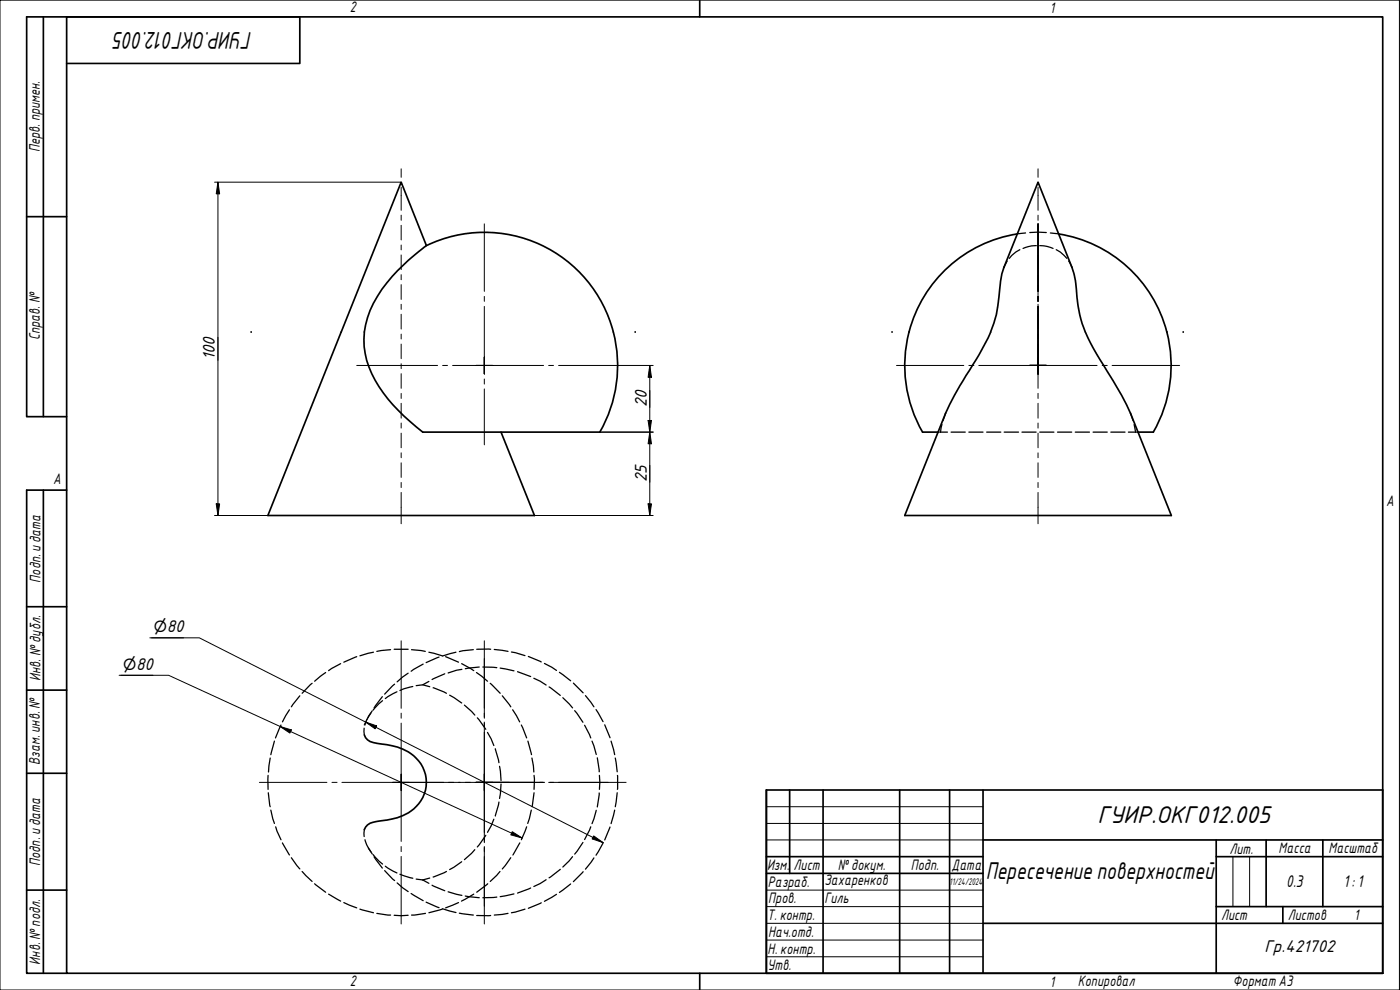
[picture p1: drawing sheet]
<svg xmlns="http://www.w3.org/2000/svg" width="420mm" height="297mm" viewBox="0 0 420 297" stroke-linecap="round" stroke-linejoin="round" font-family="sans-serif">
<g fill="none" stroke="#000" stroke-width=".38">
<path d="M302.3 78.3l-1 1.9M306.1 74.9l-1.2 .7-2 1.9M307.8 69.9l-2.5 .3M309.1 69.8h4.9M311 73.7l-1.4 .1-2.6 .7M312 73.7l2.3 .3 1.7 .5M315.2 69.9l2.5 .3M317 74.9l1.2 .7 2 1.9M320.7 78.3l1 1.9M102.4 99.6v.1M109.3 99.6v.1M184.1 99.6v.1"/>
<path d="M272.8 99.6v.1M297.3 99.6v.1M325.7 99.6l.1 .1M350.2 99.6l.1 .1M281.5 129.7h.2M282 129.7h2.4M282.7 127.4l-.4 2.3M283.8 124l-.8 2.2M285.4 129.7h4.3M290.8 129.7h4.2M296.1 129.7h4.3M301.4 129.7h4.3"/>
<path d="M306.7 129.7h4.3M312 129.7h4.3M317.4 129.7h4.2M322.7 129.7h4.3M328 129.7h4.3M333.4 129.7h4.2M338.6 129.7h2.5M339.3 124l.7 2.2M340.4 127.4l.4 2.3M341.3 129.7h.2M102.2 199.1l-3.6 2.1M107.1 197l-3.9 1.7"/>
<path d="M112.1 195.7l-4.1 1.1M117.2 194.9l-4.1 .5M118.3 194.8h4.2M123.5 194.9l4.1 .5M127 199.2l-3.6 2.2M128.7 195.7l4 1.1M131.8 197.2l-3.9 1.6M133.7 197l3.9 1.7M136.8 195.7l-4 1.1M138.6 199.1l3.6 2.1M142 194.9l-4.1 .6M143.1 194.8h4.2"/>
<path d="M148.3 194.9l4.2 .5M153.5 195.6l4 1.1M158.6 197l3.8 1.6M163.4 199.1l3.6 2.1M84.3 217.5l-1.6 3.9M86.9 213l-2.1 3.6M90 208.8l-2.6 3.3M93.7 205l-3 3M97.7 201.8l-3.3 2.6M109.3 218.5v2M111.3 213.9a9.1 9.1 0 0 0-1.8 3.6M111.7 213.3l-1.1 1.8"/>
<path d="M114.7 209l-2.4 3.4M114.8 210.2l-2.8 2.9M118.4 205.3l-3 3M119.1 207.6l-3.5 2M122.5 202l-3.3 2.6M123.9 206l-3.9 1.2M124.9 205.7l2-.2 2.1 .5M128.7 204.5l-1.8 1M130 206.4l4 1.6M133.5 202.2l-3.8 1.7M134.9 208.6l3.7 2.3M138.6 200.8l-1.6 .3-2.5 .8"/>
<path d="M139.4 211.6l3.1 3M143 201.8l3.3 2.6M143.3 215.4l2.5 3.4M143.8 200.1l-4.2 .5M144.9 200.1l4.2 .2M146.3 219.8l1.9 3.9M147.1 205l3 3M150.1 200.5l4.1 .8M150.7 208.8l2.6 3.3M153.9 213l2.1 3.6M155.3 201.5l4 1.5M156.5 217.5l1.6 3.9"/>
<path d="M160.2 203.5l3.7 2M164.8 206.1l3.3 2.5M167.9 201.7l3.4 2.6M168.9 209.3l2.9 3.1M172.1 205l2.9 2.9M172.5 213.2l2.4 3.5M175.5 217.6l1.8 3.8M175.7 208.7l2.5 3.4M178.9 212.9l2.1 3.6M181.5 217.5l1.6 3.8M80.5 232.6v4.2M80.5 237.9l.6 4.1"/>
<path d="M81.1 227.4l-.5 4.2M82.4 222.4l-1.1 4M148.7 224.6l1 4.2M149.9 229.9l.5 4.3M150.4 235.3l-.5 4.3M158.4 222.4l1.1 4M159.6 227.4l.6 4.2M160.3 237.9l-.6 4.1M160.3 232.6v4.2M177.7 222.4l1.2 4M179.3 227.4l.5 4.2M179.8 237.9l-.5 4.2"/>
<path d="M179.9 232.6v4.2M183.4 222.4l1.1 4M184.7 227.4l.5 4.2M185.2 237.9l-.5 4.1M185.3 232.6v4.2M81.3 243.1l1.1 4M82.7 248.1l1.6 3.9M84.8 252.9l2.1 3.6M87.4 257.4l2.6 3.3M109.3 248.9v2.1M109.5 252a9.1 9.1 0 0 0 1.8 3.6M110.6 254.4l1.1 1.8"/>
<path d="M112 256.4l2.8 2.9M112.3 257.1l2.4 3.4M115.6 259.9l3.5 2M138.6 258.6l-3.7 2.3M142.5 254.9l-3.1 3M145.8 250.6l-2.5 3.5M148.2 245.8l-1.9 3.9M149.7 240.7l-1 4.1M153.3 257.4l-2.6 3.3M156 252.9l-2.1 3.6M158.1 248.1l-1.6 3.9M159.4 243.1l-1 4"/>
<path d="M171.8 257l-2.9 3.1M174.9 252.8l-2.4 3.5M177.3 248.1l-1.8 3.8M178.2 257.4l-2.5 3.4M178.9 243.1l-1.2 4M181 253l-2.1 3.6M183.1 248.1l-1.6 3.9M184.5 243.1l-1.1 4M90.7 261.5l3 3M94.4 265.2l3.3 2.5M98.6 268.3l3.6 2.1M103.2 270.8l3.9 1.6"/>
<path d="M108 272.8l4.1 1.1M113.1 274.1l4.1 .5M115.4 261.2l3 3M118.3 274.6h4.2M119.2 264.9l3.3 2.6M120 262.3l3.9 1.2M123.4 268.1l3.6 2.1M124.9 263.8l2 .2M126.9 264l1.8 1M127.7 274.1l-4.2 .5M127.9 270.7l3.9 1.6M129 263.4l-2.1 .6"/>
<path d="M129.7 265.6l3.8 1.7M132.7 272.8l-4 1.1M132.8 272.7l4 1.1M134 261.5l-4 1.6M134.5 267.6l4.1 1.1M137.6 270.8l-3.9 1.6M137.9 274l4.1 .6M139.6 268.8l4.2 .6M142.2 268.3l-3.7 2.1M143.1 274.7h4.2M146.4 265.2l-3.3 2.5M149.1 269.2l-4.2 .2"/>
<path d="M150.1 261.5l-3 3M152.5 274.1l-4.2 .5M154.2 268.2l-4.1 .8M157.5 272.8l-4 1.1M159.3 266.4l-4 1.6M162.4 270.9l-3.8 1.6M163.9 264l-3.7 2M167 268.3l-3.6 2.1M168.1 260.8l-3.3 2.6M171.3 265.2l-3.4 2.6M175 261.5l-2.9 3"/>
</g>
<g fill="none" stroke="#000" stroke-width=".51">
<path d="M128 73.7a40 40 0 0 1 56.1 25.9M305.3 70.2a40 40 0 0 0-32.5 29.4M317.7 70.2a40 40 0 0 1 32.5 29.4M75.4 99.6v.1M102.4 99.7l-22 55h80l-10-25M102.4 99.6l18-44.9 7.6 18.9-1.7 1.4a56.9 56.9 0 0 0-13 13.9 26 26 0 0 0-4 10.7M109.3 99.7a27 27 0 0 0 7.1 20l4.8 5.1 5.7 4.9h53.1a40 40 0 0 0 4.1-30M190.6 99.6v.1M267.7 99.6v.1M272.8 99.7a40 40 0 0 0 4.1 30h4.6M297.3 99.6a34.6 34.6 0 0 0 2.7-12.9l.7-4.5 .6-2 10.2-25.5 10.2 25.5a27.8 27.8 0 0 1 1.5 9l.3 2.5a32.5 32.5 0 0 0 2.2 7.9M297.3 99.7a133.6 133.6 0 0 1-9.2 16l-4.3 8.3-12.3 30.7h80l-12.2-30.7a164.5 164.5 0 0 0-10.1-17.7l-3.4-6.6"/>
<path d="M350.2 99.7a40 40 0 0 1-4.1 30h-4.6M355.1 99.6v.1M109.3 220.5a3.9 3.9 0 0 0 4 2.6 17.7 17.7 0 0 1 11.7 4.5 10.3 10.3 0 0 1-2.4 16.3 23.9 23.9 0 0 1-9.3 2.5 4.2 4.2 0 0 0-4 2.5"/>
</g>
<circle cx="109.3" cy="220.5" r=".19" fill="#000"/>
<path d="M20 5.1h395v286.9h-395zM210 0v5.1M210 292v5" fill="none" stroke="#000" stroke-width=".51"/>
<path d="M0 0h420v297h-420z" fill="none" stroke="#000" stroke-width=".3"/>
<g fill="none" stroke="#000" stroke-width=".51">
<path d="M230 237h185v55h-185zM237 237v25.1M247 237v55M270 237v55M285 237v55M295 237v55M230 257h65M295 252h120M365 257h50M365 252v40M380 252v20M397 252v20"/>
<path d="M230 262.1h65M295 277h120M365 272h50M385 272v5"/>
</g>
<path d="M230 242h65M230 247.1h65M230 252h65M370 257v15M375 257v15M230 267.1h65M230 272h65M230 277h65M230 282.1h65M230 287.1h65" fill="none" stroke="#000" stroke-width=".3"/>
<path d="M13 5.1v119.9M20 19h70v-13.9h-82v119.9h12M8 65h12M13 147.1v144.9M20 147.1h-12v144.9h12M8 182h12M8 207.1h12M8 232h12M8 267.1h12" fill="none" stroke="#000" stroke-width=".51"/>
<g fill="none" stroke="#000" stroke-width=".3">
<path d="M145.4 67.2v20.2M311.5 67.2v20.2M145.4 91.9v17.8v-2.5M145.4 88.9v1.5M311.5 91.9v17.8v-2.5M311.5 88.9v1.5M107.1 109.7h24.2M132.8 109.7h1.5M135.8 109.7h9.6h-2.5M142.9 109.7h2.5h-2.5M145.4 107.2v2.5v-2.5M145.4 112.2v-2.5v2.5"/>
<path d="M145.4 113.7v1.5M145.4 116.7v16.8M147.9 109.7h-2.5h17.7M147.9 109.7h-2.5h2.5M164.7 109.7h1.4M167.6 109.7h20.3M269 109.7h20.2M290.8 109.7h1.5M293.8 109.7h17.7h-2.5M309 109.7h2.5h-2.5M311.5 107.2v2.5v-2.5M311.5 112.2v-2.5v2.5"/>
<path d="M314 109.7h-2.5h17.7M314 109.7h-2.5h2.5M330.8 109.7h1.5M333.8 109.7h20.2M120.4 192.3v20.2M145.4 192.3v23.2M120.4 214v1.5M120.4 217v35.5M145.4 217v17.7v-15M145.4 216.6v1.6M77.9 234.7h20.2M99.6 234.7h1.6"/>
<path d="M102.6 234.7h60.8M117.9 234.7h2.5h-2.5M120.4 232.3v2.4v-2.4M120.4 237.2v-2.5v2.5M122.9 234.7h-2.5h12.8M142.9 234.7h2.5h-2.5M160.5 234.7h-15.1h17.7M164.7 234.7h23.2M120.4 254v1.5M120.4 257v20.2M145.4 249.8v-15.1v17.8M145.4 251.3v1.5"/>
<path d="M145.4 254v23.2"/>
</g>
<g fill="none" stroke="#000" stroke-width=".3">
<path d="M120.4 50.7v2.5M120.4 56.2v6.9M311.5 50.7v2.5M311.5 56.2v6.9M120.4 64.6v1.5M120.4 67.6v4.4M120.4 73.5v1.5M120.4 76.5v4.4M311.5 64.6v1.5M311.5 67.6v4.4M311.5 73.5v1.5M311.5 76.5v4.4"/>
<path d="M120.4 82.4v1.5M120.4 85.4v4.4M120.4 91.3v1.5M120.4 94.3v4.4M311.5 82.4v1.5M311.5 85.4v4.4M311.5 91.3v1.5M311.5 94.3v4.4M120.4 100.3v1.4M120.4 103.2v4.4M120.4 109.1v1.5M120.4 112.1v4.4"/>
<path d="M120.4 118v1.6M311.5 100.3v1.4M311.5 103.2v4.4M311.5 109.1v1.5M311.5 112.1v4.4M311.5 118v1.6M120.4 121v4.5M120.4 126.9v1.5M120.4 130v4.4M120.4 135.9v1.4M120.4 138.9v4.3M311.5 121v4.5"/>
<path d="M311.5 126.9v1.5M311.5 130v4.4M311.5 135.9v1.4M311.5 138.9v4.3M120.4 144.8v1.5M120.4 147.8v9.3M311.5 144.8v1.5M311.5 147.8v9.3"/>
</g>
<g fill="none" stroke="#000" stroke-width=".3">
<path d="M64.4 54.7h55.9M65.4 54.7l.5 3.5h-1zM65.4 54.7v100M187.9 109.7h8.1M195 109.7l.5 3.5h-1zM195 109.7v45M180 129.7h16M194.5 126.2h1l-.5 3.5zM195 129.7l.5 3.4h-1zM64.4 154.7h16M64.9 151.2h1l-.5 3.5zM160.4 154.7h35.6"/>
<path d="M194.5 151.2h1l-.5 3.5zM45 191.4h14.8l121.2 61.4M45.5 191.4h9.6M35.8 202.6h14.8l106.1 48.8M36.3 202.6h9.6M84.1 218l3.3 1-.4 .9zM109.7 216.6l3.3 1.2-.4 .9zM110.6 215l-1.3 2.5M153.7 249.5l3 1.9-3.3-.9zM178.2 250.8l2.8 2-3.3-1.1z"/>
</g>
<path d="M65.4 54.7l.5 3.5h-1zM195 109.7l.5 3.5h-1zM194.5 126.2h1l-.5 3.5zM195 129.7l.5 3.4h-1zM64.9 151.2h1l-.5 3.5zM194.5 151.2h1l-.5 3.5zM84.1 218l3.3 1-.4 .9zM109.7 216.6l3.3 1.2-.4 .9zM153.7 249.5l3 1.9-3.3-.9zM178.2 250.8l2.8 2-3.3-1.1z" fill="#000"/>
<g font-size="7">
<text x="75.7" y="9.5" transform="rotate(180 75.7 9.5)">ГУИР.ОКГ012.005</text>
<text x="329.4" y="247">ГУИР.ОКГ012.005</text>
<text x="295.8" y="263.8">Пересечение поверхностей</text>
</g>
<g font-size="4.9">
<text x="64.5" y="108.1" transform="rotate(-90 64.5 108.1)">100</text>
<text x="194.1" y="122.2" transform="rotate(-90 194.1 122.2)">20</text>
<text x="194.1" y="144.7" transform="rotate(-90 194.1 144.7)">25</text>
<text x="45.5" y="189.7">⌀80</text>
<text x="36.3" y="201">⌀80</text>
<text x="386" y="266.2">0.3</text>
<text x="403.2" y="266.2">1: 1</text>
<text x="379.5" y="285.7">Гр.421702</text>
</g>
<g font-size="4.4">
<text x="105" y="3.7">2</text>
<text x="315" y="3.8">1</text>
<text x="11.9" y="45.6" transform="rotate(-90 11.9 45.6)">Перв. примен.</text>
<text x="12" y="102.2" transform="rotate(-90 12 102.2)">Справ. №</text>
<text x="16" y="145.2">A</text>
<text x="416" y="151.7">A</text>
<text x="12.2" y="174.8" transform="rotate(-90 12.2 174.8)">Подп. идата</text>
<text x="12.2" y="204.3" transform="rotate(-90 12.2 204.3)">Инв. №дубл.</text>
<text x="12" y="229.5" transform="rotate(-90 12 229.5)">Взам. инв. №</text>
<text x="369" y="256.1">Лит.</text>
<text x="383.7" y="256.1">Масса</text>
<text x="398.7" y="256.1">Масштаб</text>
<text x="12.1" y="259.8" transform="rotate(-90 12.1 259.8)">Подп. идата</text>
<text x="230.2" y="261.1">Изм.</text>
<text x="238.2" y="261.1">Лист</text>
<text x="251.5" y="261">№докум.</text>
<text x="273.4" y="261.2">Подп.</text>
<text x="285.6" y="261.2">Дата</text>
<text x="230.4" y="266.1">Разраб.</text>
<text x="247.4" y="265.7">Захаренков</text>
<text x="230.6" y="271.1">Пров.</text>
<text x="247.4" y="271.1">Гиль</text>
<text x="230.3" y="276.1">Т. контр.</text>
<text x="230.5" y="281.1">Нач.отд.</text>
<text x="366.5" y="276.1">Лист</text>
<text x="386.5" y="276.1">Листов</text>
<text x="406.4" y="276">1</text>
<text x="230.4" y="286.1">Н. контр.</text>
<text x="12.1" y="289.4" transform="rotate(-90 12.1 289.4)">Инв. №подл.</text>
<text x="230.3" y="291.1">Утв.</text>
<text x="105" y="295.9">2</text>
<text x="315" y="296.1">1</text>
<text x="323.5" y="295.8">Копировал</text>
<text x="370" y="295.8">Формат А3</text>
</g>
<text font-size="2.8" x="285" y="265.5">11/24/2024</text>
</svg>
